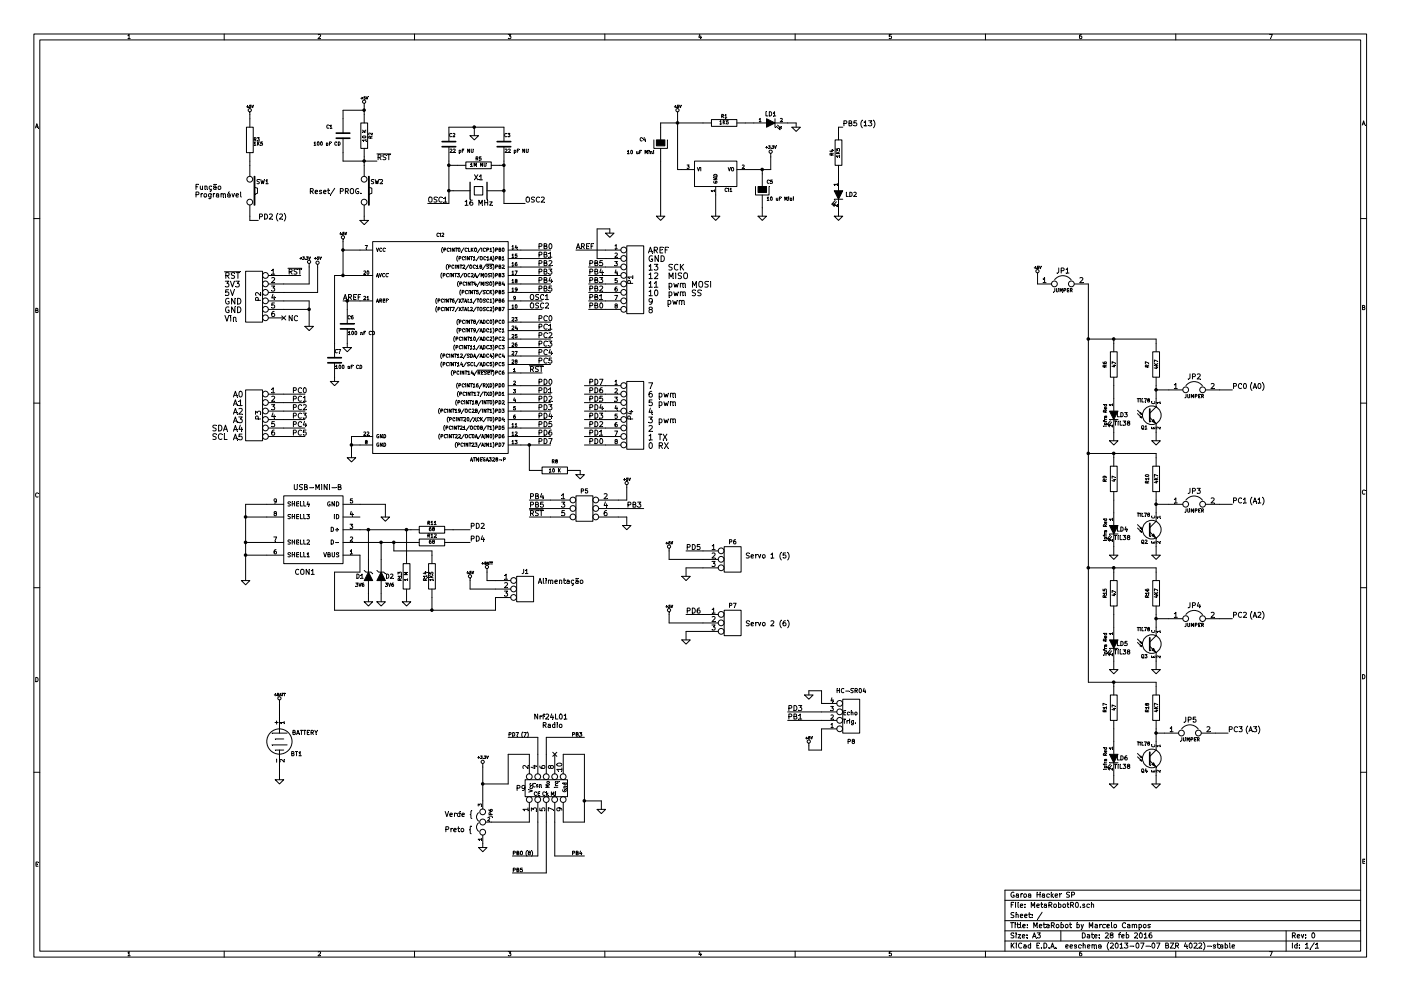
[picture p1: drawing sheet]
EESchema Schematic File Version 2
LIBS:Lib_MAC_Sch
LIBS:power
LIBS:device
LIBS:transistors
LIBS:conn
LIBS:linear
LIBS:regul
LIBS:74xx
LIBS:cmos4000
LIBS:adc-dac
LIBS:memory
LIBS:xilinx
LIBS:special
LIBS:microcontrollers
LIBS:dsp
LIBS:microchip
LIBS:analog_switches
LIBS:motorola
LIBS:texas
LIBS:intel
LIBS:audio
LIBS:interface
LIBS:digital-audio
LIBS:philips
LIBS:display
LIBS:cypress
LIBS:siliconi
LIBS:opto
LIBS:atmel
LIBS:contrib
LIBS:valves
LIBS:MetaRobotR0-cache
EELAYER 27 0
EELAYER END
$Descr A3 16535 11693
encoding utf-8
Sheet 1 1
Title "MetaRobot by Marcelo Campos"
Date "28 feb 2016"
Rev "0"
Comp "Garoa Hacker SP"
Comment1 ""
Comment2 ""
Comment3 ""
Comment4 ""
$EndDescr
$Comp
L ATMEGA328-P CI2
U 1 1
P 5150 4050
F 0 "CI2" H 5150 5300 40  0000 L BNN
F 1 "ATMEGA328-P" H 5550 2650 40  0000 L BNN
F 2 "DIL28" H 5150 4050 30  0001 C CIN
F 3 "" H 5150 4050 60  0000 C CNN
	1    5150 4050
	1    0    0    -1  
$EndComp
$Comp
L CONN_8 P4
U 1 1
P 7500 4900
F 0 "P4" V 7450 4900 60  0000 C CNN
F 1 "CONN_8" V 7550 4900 60  0001 C CNN
F 2 "" H 7500 4900 60  0000 C CNN
F 3 "" H 7500 4900 60  0000 C CNN
	1    7500 4900
	1    0    0    -1  
$EndComp
$Comp
L CONN_6 P3
U 1 1
P 3000 4900
F 0 "P3" V 2950 4900 60  0000 C CNN
F 1 "CONN_6" V 3050 4900 60  0001 C CNN
F 2 "" H 3000 4900 60  0000 C CNN
F 3 "" H 3000 4900 60  0000 C CNN
	1    3000 4900
	-1   0    0    -1  
$EndComp
$Comp
L CONN_3X2 P5
U 1 1
P 6900 6050
F 0 "P5" H 6900 6300 50  0000 C CNN
F 1 "CONN_3X2" V 6900 6100 40  0001 C CNN
F 2 "" H 6900 6050 60  0000 C CNN
F 3 "" H 6900 6050 60  0000 C CNN
	1    6900 6050
	1    0    0    -1  
$EndComp
$Comp
L CONN_6 P2
U 1 1
P 3000 3500
F 0 "P2" V 2950 3500 60  0000 C CNN
F 1 "CONN_6" V 3050 3500 60  0001 C CNN
F 2 "" H 3000 3500 60  0000 C CNN
F 3 "" H 3000 3500 60  0000 C CNN
	1    3000 3500
	-1   0    0    -1  
$EndComp
$Comp
L CRYSTAL X1
U 1 1
P 5650 2250
F 0 "X1" H 5650 2400 60  0000 C CNN
F 1 "16 MHz" H 5650 2100 60  0000 C CNN
F 2 "~" H 5650 2250 60  0000 C CNN
F 3 "~" H 5650 2250 60  0000 C CNN
	1    5650 2250
	1    0    0    -1  
$EndComp
$Comp
L C C2
U 1 1
P 5300 1700
F 0 "C2" H 5300 1800 40  0000 L CNN
F 1 "22 pF NU" H 5306 1615 40  0000 L CNN
F 2 "~" H 5338 1550 30  0000 C CNN
F 3 "~" H 5300 1700 60  0000 C CNN
	1    5300 1700
	1    0    0    -1  
$EndComp
$Comp
L C C3
U 1 1
P 5950 1700
F 0 "C3" H 5950 1800 40  0000 L CNN
F 1 "22 pF NU" H 5956 1615 40  0000 L CNN
F 2 "~" H 5988 1550 30  0000 C CNN
F 3 "~" H 5950 1700 60  0000 C CNN
	1    5950 1700
	1    0    0    -1  
$EndComp
$Comp
L R R5
U 1 1
P 5650 1950
F 0 "R5" V 5730 1950 40  0000 C CNN
F 1 "1M NU" V 5657 1951 40  0000 C CNN
F 2 "~" V 5580 1950 30  0000 C CNN
F 3 "~" H 5650 1950 30  0000 C CNN
	1    5650 1950
	0    -1   -1   0   
$EndComp
$Comp
L R R2
U 1 1
P 4300 1600
F 0 "R2" V 4380 1600 40  0000 C CNN
F 1 "10 K" V 4307 1601 40  0000 C CNN
F 2 "~" V 4230 1600 30  0000 C CNN
F 3 "~" H 4300 1600 30  0000 C CNN
	1    4300 1600
	1    0    0    -1  
$EndComp
$Comp
L SW_PUSH SW2
U 1 1
P 4300 2250
F 0 "SW2" V 4200 2400 50  0000 C CNN
F 1 "SW Mini 180o" H 4300 2170 50  0001 C CNN
F 2 "~" H 4300 2250 60  0000 C CNN
F 3 "~" H 4300 2250 60  0000 C CNN
	1    4300 2250
	0    1    1    0   
$EndComp
$Comp
L +5V #PWR01
U 1 1
P 4300 1250
F 0 "#PWR01" H 4300 1340 20  0001 C CNN
F 1 "+5V" H 4300 1340 30  0000 C CNN
F 2 "" H 4300 1250 60  0000 C CNN
F 3 "" H 4300 1250 60  0000 C CNN
	1    4300 1250
	1    0    0    -1  
$EndComp
$Comp
L GND #PWR02
U 1 1
P 4300 2600
F 0 "#PWR02" H 4300 2600 30  0001 C CNN
F 1 "GND" H 4300 2530 30  0001 C CNN
F 2 "" H 4300 2600 60  0000 C CNN
F 3 "" H 4300 2600 60  0000 C CNN
	1    4300 2600
	1    0    0    -1  
$EndComp
Text Label 4450 1900 0    60   ~ 0
~RST
$Comp
L GND #PWR03
U 1 1
P 5600 1600
F 0 "#PWR03" H 5600 1600 30  0001 C CNN
F 1 "GND" H 5600 1530 30  0001 C CNN
F 2 "" H 5600 1600 60  0000 C CNN
F 3 "" H 5600 1600 60  0000 C CNN
	1    5600 1600
	1    0    0    -1  
$EndComp
Text Label 5050 2400 0    60   ~ 0
OSC1
Text Label 6200 2400 0    60   ~ 0
OSC2
$Comp
L GND #PWR04
U 1 1
P 4150 5400
F 0 "#PWR04" H 4150 5400 30  0001 C CNN
F 1 "GND" H 4150 5330 30  0001 C CNN
F 2 "" H 4150 5400 60  0000 C CNN
F 3 "" H 4150 5400 60  0000 C CNN
	1    4150 5400
	1    0    0    -1  
$EndComp
$Comp
L +5V #PWR05
U 1 1
P 4050 2850
F 0 "#PWR05" H 4050 2940 20  0001 C CNN
F 1 "+5V" H 4050 2940 30  0000 C CNN
F 2 "" H 4050 2850 60  0000 C CNN
F 3 "" H 4050 2850 60  0000 C CNN
	1    4050 2850
	1    0    0    -1  
$EndComp
Text Label 4050 3550 0    60   ~ 0
AREF
$Comp
L C C6
U 1 1
P 4100 3850
F 0 "C6" H 4100 3950 40  0000 L CNN
F 1 "100 nF CD" H 4106 3765 40  0000 L CNN
F 2 "~" H 4138 3700 30  0000 C CNN
F 3 "~" H 4100 3850 60  0000 C CNN
	1    4100 3850
	1    0    0    -1  
$EndComp
$Comp
L GND #PWR06
U 1 1
P 4100 4100
F 0 "#PWR06" H 4100 4100 30  0001 C CNN
F 1 "GND" H 4100 4030 30  0001 C CNN
F 2 "" H 4100 4100 60  0000 C CNN
F 3 "" H 4100 4100 60  0000 C CNN
	1    4100 4100
	1    0    0    -1  
$EndComp
Text Label 6250 4400 0    60   ~ 0
~RST
Text Label 6250 3650 0    60   ~ 0
OSC2
Text Label 6250 3550 0    60   ~ 0
OSC1
$Comp
L CONN_8 P1
U 1 1
P 7500 3300
F 0 "P1" V 7450 3300 60  0000 C CNN
F 1 "CONN_8" V 7550 3300 60  0001 C CNN
F 2 "" H 7500 3300 60  0000 C CNN
F 3 "" H 7500 3300 60  0000 C CNN
	1    7500 3300
	1    0    0    -1  
$EndComp
$Comp
L GND #PWR07
U 1 1
P 7200 2750
F 0 "#PWR07" H 7200 2750 30  0001 C CNN
F 1 "GND" H 7200 2680 30  0001 C CNN
F 2 "" H 7200 2750 60  0000 C CNN
F 3 "" H 7200 2750 60  0000 C CNN
	1    7200 2750
	1    0    0    -1  
$EndComp
Text Label 6800 2950 0    60   ~ 0
AREF
$Comp
L +5V #PWR08
U 1 1
P 7400 5750
F 0 "#PWR08" H 7400 5840 20  0001 C CNN
F 1 "+5V" H 7400 5840 30  0000 C CNN
F 2 "" H 7400 5750 60  0000 C CNN
F 3 "" H 7400 5750 60  0000 C CNN
	1    7400 5750
	1    0    0    -1  
$EndComp
$Comp
L GND #PWR09
U 1 1
P 7400 6200
F 0 "#PWR09" H 7400 6200 30  0001 C CNN
F 1 "GND" H 7400 6130 30  0001 C CNN
F 2 "" H 7400 6200 60  0000 C CNN
F 3 "" H 7400 6200 60  0000 C CNN
	1    7400 6200
	1    0    0    -1  
$EndComp
Text Label 6350 4550 0    60   ~ 0
PD0
Text Label 6350 4650 0    60   ~ 0
PD1
Text Label 6350 4750 0    60   ~ 0
PD2
Text Label 6350 4850 0    60   ~ 0
PD3
Text Label 6350 4950 0    60   ~ 0
PD4
Text Label 6350 5050 0    60   ~ 0
PD5
Text Label 6350 5150 0    60   ~ 0
PD6
Text Label 6350 5250 0    60   ~ 0
PD7
Text Label 6350 2950 0    60   ~ 0
PB0
Text Label 6350 3050 0    60   ~ 0
PB1
Text Label 6350 3150 0    60   ~ 0
PB2
Text Label 6350 3250 0    60   ~ 0
PB3
Text Label 6350 3350 0    60   ~ 0
PB4
Text Label 6350 3450 0    60   ~ 0
PB5
Text Label 6350 3800 0    60   ~ 0
PC0
Text Label 6350 3900 0    60   ~ 0
PC1
Text Label 6350 4000 0    60   ~ 0
PC2
Text Label 6350 4100 0    60   ~ 0
PC3
Text Label 6350 4200 0    60   ~ 0
PC4
Text Label 6350 4300 0    60   ~ 0
PC5
Text Label 6250 5900 0    60   ~ 0
PB4
Text Label 6250 6000 0    60   ~ 0
PB5
Text Label 6250 6100 0    60   ~ 0
~RST
Text Label 7400 6000 0    60   ~ 0
PB3
Text Label 6950 4550 0    60   ~ 0
PD7
Text Label 6950 4650 0    60   ~ 0
PD6
Text Label 6950 4750 0    60   ~ 0
PD5
Text Label 6950 4850 0    60   ~ 0
PD4
Text Label 6950 4950 0    60   ~ 0
PD3
Text Label 6950 5050 0    60   ~ 0
PD2
Text Label 6950 5150 0    60   ~ 0
PD1
Text Label 6950 5250 0    60   ~ 0
PD0
Text Label 6950 3650 0    60   ~ 0
PB0
Text Label 6950 3550 0    60   ~ 0
PB1
Text Label 6950 3450 0    60   ~ 0
PB2
Text Label 6950 3350 0    60   ~ 0
PB3
Text Label 6950 3250 0    60   ~ 0
PB4
Text Label 6950 3150 0    60   ~ 0
PB5
Text Label 3450 4650 0    60   ~ 0
PC0
Text Label 3450 4750 0    60   ~ 0
PC1
Text Label 3450 4850 0    60   ~ 0
PC2
Text Label 3450 4950 0    60   ~ 0
PC3
Text Label 3450 5050 0    60   ~ 0
PC4
Text Label 3450 5150 0    60   ~ 0
PC5
Text Label 3400 3250 0    60   ~ 0
~RST
$Comp
L +3.3V #PWR010
U 1 1
P 3650 3150
F 0 "#PWR010" H 3650 3110 30  0001 C CNN
F 1 "+3.3V" H 3600 3250 30  0000 C CNN
F 2 "" H 3650 3150 60  0000 C CNN
F 3 "" H 3650 3150 60  0000 C CNN
	1    3650 3150
	1    0    0    -1  
$EndComp
$Comp
L +5V #PWR011
U 1 1
P 3750 3150
F 0 "#PWR011" H 3750 3240 20  0001 C CNN
F 1 "+5V" H 3750 3250 30  0000 C CNN
F 2 "" H 3750 3150 60  0000 C CNN
F 3 "" H 3750 3150 60  0000 C CNN
	1    3750 3150
	1    0    0    -1  
$EndComp
$Comp
L GND #PWR012
U 1 1
P 3650 3850
F 0 "#PWR012" H 3650 3850 30  0001 C CNN
F 1 "GND" H 3650 3780 30  0001 C CNN
F 2 "" H 3650 3850 60  0000 C CNN
F 3 "" H 3650 3850 60  0000 C CNN
	1    3650 3850
	1    0    0    -1  
$EndComp
$Comp
L NCP1117ST33T3G CI1
U 1 1
P 8450 2050
F 0 "CI1" H 8600 1854 40  0000 C CNN
F 1 "NCP1117 3V3 NU" H 8450 2250 40  0001 C CNN
F 2 "~" H 8450 2050 60  0000 C CNN
F 3 "~" H 8450 2050 60  0000 C CNN
	1    8450 2050
	1    0    0    -1  
$EndComp
$Comp
L CAPAPOL C4
U 1 1
P 7800 1700
F 0 "C4" H 7550 1750 40  0000 L CNN
F 1 "10 uF Mini" H 7400 1600 40  0000 L CNN
F 2 "~" H 7900 1550 30  0000 C CNN
F 3 "~" H 7800 1700 300 0000 C CNN
	1    7800 1700
	1    0    0    -1  
$EndComp
$Comp
L CAPAPOL C5
U 1 1
P 9000 2250
F 0 "C5" H 9050 2350 40  0000 L CNN
F 1 "10 uF Mini" H 9050 2150 40  0000 L CNN
F 2 "~" H 9100 2100 30  0000 C CNN
F 3 "~" H 9000 2250 300 0000 C CNN
	1    9000 2250
	1    0    0    -1  
$EndComp
$Comp
L +5V #PWR013
U 1 1
P 8000 1350
F 0 "#PWR013" H 8000 1440 20  0001 C CNN
F 1 "+5V" H 8000 1440 30  0000 C CNN
F 2 "" H 8000 1350 60  0000 C CNN
F 3 "" H 8000 1350 60  0000 C CNN
	1    8000 1350
	1    0    0    -1  
$EndComp
$Comp
L +3.3V #PWR014
U 1 1
P 9100 1850
F 0 "#PWR014" H 9100 1810 30  0001 C CNN
F 1 "+3.3V" H 9100 1960 30  0000 C CNN
F 2 "" H 9100 1850 60  0000 C CNN
F 3 "" H 9100 1850 60  0000 C CNN
	1    9100 1850
	1    0    0    -1  
$EndComp
$Comp
L GND #PWR015
U 1 1
P 7800 2550
F 0 "#PWR015" H 7800 2550 30  0001 C CNN
F 1 "GND" H 7800 2480 30  0001 C CNN
F 2 "" H 7800 2550 60  0000 C CNN
F 3 "" H 7800 2550 60  0000 C CNN
	1    7800 2550
	1    0    0    -1  
$EndComp
$Comp
L GND #PWR016
U 1 1
P 8450 2550
F 0 "#PWR016" H 8450 2550 30  0001 C CNN
F 1 "GND" H 8450 2480 30  0001 C CNN
F 2 "" H 8450 2550 60  0000 C CNN
F 3 "" H 8450 2550 60  0000 C CNN
	1    8450 2550
	1    0    0    -1  
$EndComp
$Comp
L GND #PWR017
U 1 1
P 9000 2550
F 0 "#PWR017" H 9000 2550 30  0001 C CNN
F 1 "GND" H 9000 2480 30  0001 C CNN
F 2 "" H 9000 2550 60  0000 C CNN
F 3 "" H 9000 2550 60  0000 C CNN
	1    9000 2550
	1    0    0    -1  
$EndComp
$Comp
L R R1
U 1 1
P 8550 1450
F 0 "R1" V 8630 1450 40  0000 C CNN
F 1 "1K5" V 8557 1451 40  0000 C CNN
F 2 "~" V 8480 1450 30  0000 C CNN
F 3 "~" H 8550 1450 30  0000 C CNN
	1    8550 1450
	0    -1   -1   0   
$EndComp
$Comp
L LED LD1
U 1 1
P 9100 1450
F 0 "LD1" H 9100 1550 50  0000 C CNN
F 1 "Vd 3mm" H 9100 1350 50  0001 C CNN
F 2 "~" H 9100 1450 60  0000 C CNN
F 3 "~" H 9100 1450 60  0000 C CNN
	1    9100 1450
	1    0    0    -1  
$EndComp
$Comp
L GND #PWR018
U 1 1
P 9400 1500
F 0 "#PWR018" H 9400 1500 30  0001 C CNN
F 1 "GND" H 9400 1430 30  0001 C CNN
F 2 "" H 9400 1500 60  0000 C CNN
F 3 "" H 9400 1500 60  0000 C CNN
	1    9400 1500
	1    0    0    -1  
$EndComp
$Comp
L C C7
U 1 1
P 3950 4250
F 0 "C7" H 3950 4350 40  0000 L CNN
F 1 "100 nF CD" H 3956 4165 40  0000 L CNN
F 2 "~" H 3988 4100 30  0000 C CNN
F 3 "~" H 3950 4250 60  0000 C CNN
	1    3950 4250
	1    0    0    -1  
$EndComp
$Comp
L GND #PWR019
U 1 1
P 3950 4500
F 0 "#PWR019" H 3950 4500 30  0001 C CNN
F 1 "GND" H 3950 4430 30  0001 C CNN
F 2 "" H 3950 4500 60  0000 C CNN
F 3 "" H 3950 4500 60  0000 C CNN
	1    3950 4500
	1    0    0    -1  
$EndComp
$Comp
L USB-MINI-B CON1
U 1 1
P 3700 6250
F 0 "CON1" H 3800 6750 60  0000 C CNN
F 1 "USB-MINI-B" H 3650 5750 60  0000 C CNN
F 2 "" H 3700 6250 60  0000 C CNN
F 3 "" H 3700 6250 60  0000 C CNN
	1    3700 6250
	-1   0    0    1   
$EndComp
$Comp
L GND #PWR020
U 1 1
P 4550 6100
F 0 "#PWR020" H 4550 6100 30  0001 C CNN
F 1 "GND" H 4550 6030 30  0001 C CNN
F 2 "" H 4550 6100 60  0000 C CNN
F 3 "" H 4550 6100 60  0000 C CNN
	1    4550 6100
	1    0    0    -1  
$EndComp
$Comp
L GND #PWR021
U 1 1
P 2900 6850
F 0 "#PWR021" H 2900 6850 30  0001 C CNN
F 1 "GND" H 2900 6780 30  0001 C CNN
F 2 "" H 2900 6850 60  0000 C CNN
F 3 "" H 2900 6850 60  0000 C CNN
	1    2900 6850
	1    0    0    -1  
$EndComp
$Comp
L R R11
U 1 1
P 5100 6250
F 0 "R11" V 5180 6250 40  0000 C CNN
F 1 "68" V 5107 6251 40  0000 C CNN
F 2 "~" V 5030 6250 30  0000 C CNN
F 3 "~" H 5100 6250 30  0000 C CNN
	1    5100 6250
	0    -1   -1   0   
$EndComp
$Comp
L R R12
U 1 1
P 5100 6400
F 0 "R12" V 5180 6400 40  0000 C CNN
F 1 "68" V 5107 6401 40  0000 C CNN
F 2 "~" V 5030 6400 30  0000 C CNN
F 3 "~" H 5100 6400 30  0000 C CNN
	1    5100 6400
	0    -1   -1   0   
$EndComp
$Comp
L ZENER D1
U 1 1
P 4350 6800
F 0 "D1" V 4350 6900 50  0000 C CNN
F 1 "3V6" V 4250 6900 40  0000 C CNN
F 2 "~" H 4350 6800 60  0000 C CNN
F 3 "~" H 4350 6800 60  0000 C CNN
	1    4350 6800
	0    -1   -1   0   
$EndComp
$Comp
L ZENER D2
U 1 1
P 4500 6800
F 0 "D2" V 4500 6700 50  0000 C CNN
F 1 "3V6" V 4400 6700 40  0000 C CNN
F 2 "~" H 4500 6800 60  0000 C CNN
F 3 "~" H 4500 6800 60  0000 C CNN
	1    4500 6800
	0    -1   -1   0   
$EndComp
$Comp
L GND #PWR022
U 1 1
P 4350 7100
F 0 "#PWR022" H 4350 7100 30  0001 C CNN
F 1 "GND" H 4350 7030 30  0001 C CNN
F 2 "" H 4350 7100 60  0000 C CNN
F 3 "" H 4350 7100 60  0000 C CNN
	1    4350 7100
	1    0    0    -1  
$EndComp
$Comp
L GND #PWR023
U 1 1
P 4500 7100
F 0 "#PWR023" H 4500 7100 30  0001 C CNN
F 1 "GND" H 4500 7030 30  0001 C CNN
F 2 "" H 4500 7100 60  0000 C CNN
F 3 "" H 4500 7100 60  0000 C CNN
	1    4500 7100
	1    0    0    -1  
$EndComp
$Comp
L GND #PWR024
U 1 1
P 4800 7100
F 0 "#PWR024" H 4800 7100 30  0001 C CNN
F 1 "GND" H 4800 7030 30  0001 C CNN
F 2 "" H 4800 7100 60  0000 C CNN
F 3 "" H 4800 7100 60  0000 C CNN
	1    4800 7100
	1    0    0    -1  
$EndComp
$Comp
L R R13
U 1 1
P 4800 6800
F 0 "R13" V 4880 6800 40  0000 C CNN
F 1 "1 M" V 4807 6801 40  0000 C CNN
F 2 "~" V 4730 6800 30  0000 C CNN
F 3 "~" H 4800 6800 30  0000 C CNN
	1    4800 6800
	-1   0    0    1   
$EndComp
$Comp
L R R14
U 1 1
P 5100 6800
F 0 "R14" V 5180 6800 40  0000 C CNN
F 1 "1K5" V 5107 6801 40  0000 C CNN
F 2 "~" V 5030 6800 30  0000 C CNN
F 3 "~" H 5100 6800 30  0000 C CNN
	1    5100 6800
	-1   0    0    1   
$EndComp
$Comp
L +5V #PWR025
U 1 1
P 5550 6850
F 0 "#PWR025" H 5550 6940 20  0001 C CNN
F 1 "+5V" H 5550 6940 30  0000 C CNN
F 2 "" H 5550 6850 60  0000 C CNN
F 3 "" H 5550 6850 60  0000 C CNN
	1    5550 6850
	1    0    0    -1  
$EndComp
Text Label 5550 6400 0    60   ~ 0
PD4
Text Label 5550 6250 0    60   ~ 0
PD2
$Comp
L R R8
U 1 1
P 6550 5550
F 0 "R8" V 6450 5550 40  0000 C CNN
F 1 "10 K" V 6557 5551 40  0000 C CNN
F 2 "~" V 6480 5550 30  0000 C CNN
F 3 "~" H 6550 5550 30  0000 C CNN
	1    6550 5550
	0    1    1    0   
$EndComp
$Comp
L GND #PWR026
U 1 1
P 6850 5600
F 0 "#PWR026" H 6850 5600 30  0001 C CNN
F 1 "GND" H 6850 5530 30  0001 C CNN
F 2 "" H 6850 5600 60  0000 C CNN
F 3 "" H 6850 5600 60  0000 C CNN
	1    6850 5600
	1    0    0    -1  
$EndComp
$Comp
L CONN_3 J1
U 1 1
P 6200 6950
F 0 "J1" H 6200 7150 50  0000 C CNN
F 1 "CONN_3" V 6250 6950 40  0001 C CNN
F 2 "" H 6200 6950 60  0000 C CNN
F 3 "" H 6200 6950 60  0000 C CNN
	1    6200 6950
	1    0    0    -1  
$EndComp
$Comp
L BATTERY BT1
U 1 1
P 3300 8750
F 0 "BT1" V 3450 8950 50  0000 C CNN
F 1 "BATTERY" V 3200 9050 50  0000 C CNN
F 2 "~" H 3300 8750 60  0000 C CNN
F 3 "~" H 3300 8750 60  0000 C CNN
	1    3300 8750
	0    1    1    0   
$EndComp
$Comp
L +BATT #PWR027
U 1 1
P 3300 8300
F 0 "#PWR027" H 3300 8250 20  0001 C CNN
F 1 "+BATT" H 3300 8400 30  0000 C CNN
F 2 "" H 3300 8300 60  0000 C CNN
F 3 "" H 3300 8300 60  0000 C CNN
	1    3300 8300
	1    0    0    -1  
$EndComp
$Comp
L GND #PWR028
U 1 1
P 3300 9200
F 0 "#PWR028" H 3300 9200 30  0001 C CNN
F 1 "GND" H 3300 9130 30  0001 C CNN
F 2 "" H 3300 9200 60  0000 C CNN
F 3 "" H 3300 9200 60  0000 C CNN
	1    3300 9200
	1    0    0    -1  
$EndComp
$Comp
L +BATT #PWR029
U 1 1
P 5750 6750
F 0 "#PWR029" H 5750 6700 20  0001 C CNN
F 1 "+BATT" H 5750 6850 30  0000 C CNN
F 2 "" H 5750 6750 60  0000 C CNN
F 3 "" H 5750 6750 60  0000 C CNN
	1    5750 6750
	1    0    0    -1  
$EndComp
Text Notes 6350 6900 0    60   ~ 0
Alimentação
Text Notes 3650 2300 0    60   ~ 0
Reset/ PROG.
$Comp
L LED LD2
U 1 1
P 9900 2300
F 0 "LD2" V 9900 2450 50  0000 C CNN
F 1 "Vm 3mm" H 9900 2200 50  0001 C CNN
F 2 "~" H 9900 2300 60  0000 C CNN
F 3 "~" H 9900 2300 60  0000 C CNN
	1    9900 2300
	0    1    1    0   
$EndComp
$Comp
L R R4
U 1 1
P 9900 1800
F 0 "R4" V 9980 1800 40  0000 C CNN
F 1 "1K5" V 9907 1801 40  0000 C CNN
F 2 "~" V 9830 1800 30  0000 C CNN
F 3 "~" H 9900 1800 30  0000 C CNN
	1    9900 1800
	-1   0    0    1   
$EndComp
$Comp
L GND #PWR030
U 1 1
P 9900 2550
F 0 "#PWR030" H 9900 2550 30  0001 C CNN
F 1 "GND" H 9900 2480 30  0001 C CNN
F 2 "" H 9900 2550 60  0000 C CNN
F 3 "" H 9900 2550 60  0000 C CNN
	1    9900 2550
	1    0    0    -1  
$EndComp
$Comp
L C C1
U 1 1
P 4050 1600
F 0 "C1" H 3850 1700 40  0000 L CNN
F 1 "100 nF CD" H 3700 1500 40  0000 L CNN
F 2 "~" H 4088 1450 30  0000 C CNN
F 3 "~" H 4050 1600 60  0000 C CNN
	1    4050 1600
	1    0    0    -1  
$EndComp
Text Label 9950 1500 0    60   ~ 0
PB5
$Comp
L +5V #PWR031
U 1 1
P 7900 6500
F 0 "#PWR031" H 7900 6590 20  0001 C CNN
F 1 "+5V" H 7900 6590 30  0000 C CNN
F 2 "" H 7900 6500 60  0000 C CNN
F 3 "" H 7900 6500 60  0000 C CNN
	1    7900 6500
	1    0    0    -1  
$EndComp
$Comp
L GND #PWR032
U 1 1
P 8100 6800
F 0 "#PWR032" H 8100 6800 30  0001 C CNN
F 1 "GND" H 8100 6730 30  0001 C CNN
F 2 "" H 8100 6800 60  0000 C CNN
F 3 "" H 8100 6800 60  0000 C CNN
	1    8100 6800
	1    0    0    -1  
$EndComp
Text Label 8100 6500 0    60   ~ 0
PD5
$Comp
L CONN_3 P7
U 1 1
P 8650 7350
F 0 "P7" H 8650 7550 50  0000 C CNN
F 1 "CONN_3" V 8700 7350 40  0001 C CNN
F 2 "" H 8650 7350 60  0000 C CNN
F 3 "" H 8650 7350 60  0000 C CNN
	1    8650 7350
	1    0    0    -1  
$EndComp
$Comp
L +5V #PWR033
U 1 1
P 7900 7250
F 0 "#PWR033" H 7900 7340 20  0001 C CNN
F 1 "+5V" H 7900 7340 30  0000 C CNN
F 2 "" H 7900 7250 60  0000 C CNN
F 3 "" H 7900 7250 60  0000 C CNN
	1    7900 7250
	1    0    0    -1  
$EndComp
$Comp
L GND #PWR034
U 1 1
P 8100 7550
F 0 "#PWR034" H 8100 7550 30  0001 C CNN
F 1 "GND" H 8100 7480 30  0001 C CNN
F 2 "" H 8100 7550 60  0000 C CNN
F 3 "" H 8100 7550 60  0000 C CNN
	1    8100 7550
	1    0    0    -1  
$EndComp
Text Label 8100 7250 0    60   ~ 0
PD6
Text Notes 8800 6600 0    60   ~ 0
Servo 1 (5)
Text Notes 8800 7400 0    60   ~ 0
Servo 2 (6)
Text Notes 2750 4700 0    68   ~ 0
A0\nA1\nA2\nA3\nA4\nA5
Text Notes 2650 3300 0    68   ~ 0
~RST\n3V3\n5V\nGND\nGND\nVin
Text Notes 3400 3800 0    60   ~ 0
NC
NoConn ~ 3350 3750
Text Notes 7650 4600 0    68   ~ 0
7\n6 pwm\n5 pwm\n4\n3 pwm\n2\n1 TX\n0 RX
Text Notes 7650 3000 0    68   ~ 0
AREF\nGND\n13  SCK\n12  MISO\n11  pwm MOSI\n10  pwm SS\n9   pwm\n8
Text Notes 2500 5100 0    68   ~ 0
SDA\nSCL
$Comp
L TIL78 Q1
U 1 1
P 13550 4900
F 0 "Q1" H 13550 4751 40  0000 R CNN
F 1 "TIL78" H 13580 5070 40  0000 R CNN
F 2 "" H 13470 4962 29  0000 C CNN
F 3 "~" H 13550 4900 60  0000 C CNN
	1    13550 4900
	1    0    0    -1  
$EndComp
$Comp
L TIL38 LD3
U 1 1
P 13150 4900
F 0 "LD3" H 13250 4900 50  0000 C CNN
F 1 "TIL38" H 13250 4800 50  0000 C CNN
F 2 "~" V 13150 4900 60  0000 C CNN
F 3 "~" V 13150 4900 60  0000 C CNN
	1    13150 4900
	1    0    0    -1  
$EndComp
$Comp
L R R6
U 1 1
P 13150 4300
F 0 "R6" V 13050 4300 40  0000 C CNN
F 1 "47" V 13157 4301 40  0000 C CNN
F 2 "~" V 13080 4300 30  0000 C CNN
F 3 "~" H 13150 4300 30  0000 C CNN
	1    13150 4300
	1    0    0    -1  
$EndComp
$Comp
L R R7
U 1 1
P 13650 4300
F 0 "R7" V 13550 4300 40  0000 C CNN
F 1 "4K7" V 13657 4301 40  0000 C CNN
F 2 "~" V 13580 4300 30  0000 C CNN
F 3 "~" H 13650 4300 30  0000 C CNN
	1    13650 4300
	1    0    0    -1  
$EndComp
$Comp
L GND #PWR035
U 1 1
P 13150 5200
F 0 "#PWR035" H 13150 5200 30  0001 C CNN
F 1 "GND" H 13150 5130 30  0001 C CNN
F 2 "" H 13150 5200 60  0000 C CNN
F 3 "" H 13150 5200 60  0000 C CNN
	1    13150 5200
	1    0    0    -1  
$EndComp
$Comp
L GND #PWR036
U 1 1
P 13650 5200
F 0 "#PWR036" H 13650 5200 30  0001 C CNN
F 1 "GND" H 13650 5130 30  0001 C CNN
F 2 "" H 13650 5200 60  0000 C CNN
F 3 "" H 13650 5200 60  0000 C CNN
	1    13650 5200
	1    0    0    -1  
$EndComp
$Comp
L +5V #PWR037
U 1 1
P 12250 3250
F 0 "#PWR037" H 12250 3340 20  0001 C CNN
F 1 "+5V" H 12250 3340 30  0000 C CNN
F 2 "" H 12250 3250 60  0000 C CNN
F 3 "" H 12250 3250 60  0000 C CNN
	1    12250 3250
	1    0    0    -1  
$EndComp
$Comp
L JUMPER JP1
U 1 1
P 12550 3350
F 0 "JP1" H 12550 3500 60  0000 C CNN
F 1 "JUMPER" H 12550 3270 40  0000 C CNN
F 2 "~" H 12550 3350 60  0000 C CNN
F 3 "~" H 12550 3350 60  0000 C CNN
	1    12550 3350
	1    0    0    -1  
$EndComp
Text Label 14550 4600 0    60   ~ 0
PC0
Text Notes 14750 4600 0    60   ~ 0
(A0)
$Comp
L TIL78 Q2
U 1 1
P 13550 6250
F 0 "Q2" H 13550 6101 40  0000 R CNN
F 1 "TIL78" H 13580 6420 40  0000 R CNN
F 2 "" H 13470 6312 29  0000 C CNN
F 3 "~" H 13550 6250 60  0000 C CNN
	1    13550 6250
	1    0    0    -1  
$EndComp
$Comp
L TIL38 LD4
U 1 1
P 13150 6250
F 0 "LD4" H 13250 6250 50  0000 C CNN
F 1 "TIL38" H 13250 6150 50  0000 C CNN
F 2 "~" V 13150 6250 60  0000 C CNN
F 3 "~" V 13150 6250 60  0000 C CNN
	1    13150 6250
	1    0    0    -1  
$EndComp
$Comp
L R R9
U 1 1
P 13150 5650
F 0 "R9" V 13050 5650 40  0000 C CNN
F 1 "47" V 13157 5651 40  0000 C CNN
F 2 "~" V 13080 5650 30  0000 C CNN
F 3 "~" H 13150 5650 30  0000 C CNN
	1    13150 5650
	1    0    0    -1  
$EndComp
$Comp
L R R10
U 1 1
P 13650 5650
F 0 "R10" V 13550 5650 40  0000 C CNN
F 1 "4K7" V 13657 5651 40  0000 C CNN
F 2 "~" V 13580 5650 30  0000 C CNN
F 3 "~" H 13650 5650 30  0000 C CNN
	1    13650 5650
	1    0    0    -1  
$EndComp
$Comp
L GND #PWR038
U 1 1
P 13150 6550
F 0 "#PWR038" H 13150 6550 30  0001 C CNN
F 1 "GND" H 13150 6480 30  0001 C CNN
F 2 "" H 13150 6550 60  0000 C CNN
F 3 "" H 13150 6550 60  0000 C CNN
	1    13150 6550
	1    0    0    -1  
$EndComp
$Comp
L GND #PWR039
U 1 1
P 13650 6550
F 0 "#PWR039" H 13650 6550 30  0001 C CNN
F 1 "GND" H 13650 6480 30  0001 C CNN
F 2 "" H 13650 6550 60  0000 C CNN
F 3 "" H 13650 6550 60  0000 C CNN
	1    13650 6550
	1    0    0    -1  
$EndComp
Text Label 14550 5950 0    60   ~ 0
PC1
Text Notes 14750 5950 0    60   ~ 0
(A1)
$Comp
L TIL78 Q3
U 1 1
P 13550 7600
F 0 "Q3" H 13550 7451 40  0000 R CNN
F 1 "TIL78" H 13580 7770 40  0000 R CNN
F 2 "" H 13470 7662 29  0000 C CNN
F 3 "~" H 13550 7600 60  0000 C CNN
	1    13550 7600
	1    0    0    -1  
$EndComp
$Comp
L TIL38 LD5
U 1 1
P 13150 7600
F 0 "LD5" H 13250 7600 50  0000 C CNN
F 1 "TIL38" H 13250 7500 50  0000 C CNN
F 2 "~" V 13150 7600 60  0000 C CNN
F 3 "~" V 13150 7600 60  0000 C CNN
	1    13150 7600
	1    0    0    -1  
$EndComp
$Comp
L R R15
U 1 1
P 13150 7000
F 0 "R15" V 13050 7000 40  0000 C CNN
F 1 "47" V 13157 7001 40  0000 C CNN
F 2 "~" V 13080 7000 30  0000 C CNN
F 3 "~" H 13150 7000 30  0000 C CNN
	1    13150 7000
	1    0    0    -1  
$EndComp
$Comp
L R R16
U 1 1
P 13650 7000
F 0 "R16" V 13550 7000 40  0000 C CNN
F 1 "4K7" V 13657 7001 40  0000 C CNN
F 2 "~" V 13580 7000 30  0000 C CNN
F 3 "~" H 13650 7000 30  0000 C CNN
	1    13650 7000
	1    0    0    -1  
$EndComp
$Comp
L GND #PWR040
U 1 1
P 13150 7900
F 0 "#PWR040" H 13150 7900 30  0001 C CNN
F 1 "GND" H 13150 7830 30  0001 C CNN
F 2 "" H 13150 7900 60  0000 C CNN
F 3 "" H 13150 7900 60  0000 C CNN
	1    13150 7900
	1    0    0    -1  
$EndComp
$Comp
L GND #PWR041
U 1 1
P 13650 7900
F 0 "#PWR041" H 13650 7900 30  0001 C CNN
F 1 "GND" H 13650 7830 30  0001 C CNN
F 2 "" H 13650 7900 60  0000 C CNN
F 3 "" H 13650 7900 60  0000 C CNN
	1    13650 7900
	1    0    0    -1  
$EndComp
Text Label 14550 7300 0    60   ~ 0
PC2
Text Notes 14750 7300 0    60   ~ 0
(A2)
$Comp
L TIL78 Q4
U 1 1
P 13550 8950
F 0 "Q4" H 13550 8801 40  0000 R CNN
F 1 "TIL78" H 13580 9120 40  0000 R CNN
F 2 "" H 13470 9012 29  0000 C CNN
F 3 "~" H 13550 8950 60  0000 C CNN
	1    13550 8950
	1    0    0    -1  
$EndComp
$Comp
L TIL38 LD6
U 1 1
P 13150 8950
F 0 "LD6" H 13250 8950 50  0000 C CNN
F 1 "TIL38" H 13250 8850 50  0000 C CNN
F 2 "~" V 13150 8950 60  0000 C CNN
F 3 "~" V 13150 8950 60  0000 C CNN
	1    13150 8950
	1    0    0    -1  
$EndComp
$Comp
L R R17
U 1 1
P 13150 8350
F 0 "R17" V 13050 8350 40  0000 C CNN
F 1 "47" V 13157 8351 40  0000 C CNN
F 2 "~" V 13080 8350 30  0000 C CNN
F 3 "~" H 13150 8350 30  0000 C CNN
	1    13150 8350
	1    0    0    -1  
$EndComp
$Comp
L R R18
U 1 1
P 13650 8350
F 0 "R18" V 13550 8350 40  0000 C CNN
F 1 "4K7" V 13657 8351 40  0000 C CNN
F 2 "~" V 13580 8350 30  0000 C CNN
F 3 "~" H 13650 8350 30  0000 C CNN
	1    13650 8350
	1    0    0    -1  
$EndComp
$Comp
L GND #PWR042
U 1 1
P 13150 9250
F 0 "#PWR042" H 13150 9250 30  0001 C CNN
F 1 "GND" H 13150 9180 30  0001 C CNN
F 2 "" H 13150 9250 60  0000 C CNN
F 3 "" H 13150 9250 60  0000 C CNN
	1    13150 9250
	1    0    0    -1  
$EndComp
$Comp
L GND #PWR043
U 1 1
P 13650 9250
F 0 "#PWR043" H 13650 9250 30  0001 C CNN
F 1 "GND" H 13650 9180 30  0001 C CNN
F 2 "" H 13650 9250 60  0000 C CNN
F 3 "" H 13650 9250 60  0000 C CNN
	1    13650 9250
	1    0    0    -1  
$EndComp
Text Label 14500 8650 0    60   ~ 0
PC3
Text Notes 14700 8650 0    60   ~ 0
(A3)
$Comp
L CONN_5X2 P9
U 1 1
P 6450 9300
F 0 "P9" V 6450 9600 60  0000 C CNN
F 1 "CONN_5X2 NU" V 6450 9300 50  0001 C CNN
F 2 "" H 6450 9300 60  0000 C CNN
F 3 "" H 6450 9300 60  0000 C CNN
	1    6450 9300
	0    -1   -1   0   
$EndComp
$Comp
L +3.3V #PWR044
U 1 1
P 5700 9050
F 0 "#PWR044" H 5700 9010 30  0001 C CNN
F 1 "+3.3V" H 5700 9160 30  0000 C CNN
F 2 "" H 5700 9050 60  0000 C CNN
F 3 "" H 5700 9050 60  0000 C CNN
	1    5700 9050
	1    0    0    -1  
$EndComp
$Comp
L GND #PWR045
U 1 1
P 7100 9550
F 0 "#PWR045" H 7100 9550 30  0001 C CNN
F 1 "GND" H 7100 9480 30  0001 C CNN
F 2 "" H 7100 9550 60  0000 C CNN
F 3 "" H 7100 9550 60  0000 C CNN
	1    7100 9550
	1    0    0    -1  
$EndComp
Text Notes 6300 9400 0    43   ~ 0
CE
Text Notes 6300 9350 1    43   ~ 9
Vcc
Text Notes 6700 9350 1    43   ~ 9
Gnd
Text Label 6050 10100 0    43   ~ 0
PB0
Text Notes 6200 10100 0    43   ~ 9
(8)
Text Label 6000 8700 0    43   ~ 0
PD7
Text Notes 6400 9300 2    43   ~ 0
Csn
Text Notes 6400 9400 0    43   ~ 0
Ck
Text Label 6050 10300 0    43   ~ 0
PB5
Text Label 6750 10100 0    43   ~ 0
PB4
Text Notes 6500 9400 0    43   ~ 0
Mi
NoConn ~ 6550 8900
Text Label 6750 8700 0    43   ~ 0
PB3
Text Notes 6500 9300 1    43   ~ 0
Mo
Text Notes 6600 9300 1    43   ~ 0
Irq
Text Notes 6150 8700 0    43   ~ 9
(7)
Text Notes 6300 8500 0    59   ~ 12
Nrf24L01
Text Notes 6400 8600 0    59   ~ 12
Radio
$Comp
L SW_PUSH SW1
U 1 1
P 2950 2250
F 0 "SW1" V 2850 2400 50  0000 C CNN
F 1 "SW Mini 180o" H 2950 2170 50  0001 C CNN
F 2 "~" H 2950 2250 60  0000 C CNN
F 3 "~" H 2950 2250 60  0000 C CNN
	1    2950 2250
	0    1    1    0   
$EndComp
Text Label 3050 2600 0    60   ~ 0
PD2
Text Notes 2300 2250 0    60   ~ 0
Função\nProgramável
Text Notes 3250 2600 0    60   ~ 0
(2)
Text Notes 10150 1500 0    60   ~ 0
(13)
$Comp
L CONN_4 P8
U 1 1
P 10050 8450
F 0 "P8" H 10050 8750 50  0000 C CNN
F 1 "HC-SR04" H 10050 8150 50  0000 C CNN
F 2 "" H 10050 8450 60  0000 C CNN
F 3 "" H 10050 8450 60  0000 C CNN
	1    10050 8450
	1    0    0    1   
$EndComp
$Comp
L +5V #PWR046
U 1 1
P 9550 8800
F 0 "#PWR046" H 9550 8890 20  0001 C CNN
F 1 "+5V" H 9550 8890 30  0000 C CNN
F 2 "" H 9550 8800 60  0000 C CNN
F 3 "" H 9550 8800 60  0000 C CNN
	1    9550 8800
	1    0    0    -1  
$EndComp
$Comp
L GND #PWR047
U 1 1
P 9550 8200
F 0 "#PWR047" H 9550 8200 30  0001 C CNN
F 1 "GND" H 9550 8130 30  0001 C CNN
F 2 "" H 9550 8200 60  0000 C CNN
F 3 "" H 9550 8200 60  0000 C CNN
	1    9550 8200
	1    0    0    -1  
$EndComp
Text Notes 9950 8550 0    50   ~ 0
Trig.
Text Notes 9950 8450 0    50   ~ 0
Echo
$Comp
L +5V #PWR048
U 1 1
P 2950 1350
F 0 "#PWR048" H 2950 1440 20  0001 C CNN
F 1 "+5V" H 2950 1440 30  0000 C CNN
F 2 "" H 2950 1350 60  0000 C CNN
F 3 "" H 2950 1350 60  0000 C CNN
	1    2950 1350
	1    0    0    -1  
$EndComp
$Comp
L R R3
U 1 1
P 2950 1650
F 0 "R3" H 3030 1650 40  0000 C CNN
F 1 "1K5" H 3050 1600 40  0000 C CNN
F 2 "~" V 2880 1650 30  0000 C CNN
F 3 "~" H 2950 1650 30  0000 C CNN
	1    2950 1650
	1    0    0    -1  
$EndComp
Text Label 9300 8400 0    60   ~ 0
PD3
Text Label 9300 8500 0    60   ~ 0
PB1
$Comp
L CONN_3 P6
U 1 1
P 8650 6600
F 0 "P6" H 8650 6800 50  0000 C CNN
F 1 "CONN_3" V 8700 6600 40  0001 C CNN
F 2 "" H 8650 6600 60  0000 C CNN
F 3 "" H 8650 6600 60  0000 C CNN
	1    8650 6600
	1    0    0    -1  
$EndComp
$Comp
L JUMPER JP2
U 1 1
P 14100 4600
F 0 "JP2" H 14100 4750 60  0000 C CNN
F 1 "JUMPER" H 14100 4520 40  0000 C CNN
F 2 "~" H 14100 4600 60  0000 C CNN
F 3 "~" H 14100 4600 60  0000 C CNN
	1    14100 4600
	1    0    0    -1  
$EndComp
$Comp
L JUMPER JP4
U 1 1
P 14100 7300
F 0 "JP4" H 14100 7450 60  0000 C CNN
F 1 "JUMPER" H 14100 7220 40  0000 C CNN
F 2 "~" H 14100 7300 60  0000 C CNN
F 3 "~" H 14100 7300 60  0000 C CNN
	1    14100 7300
	1    0    0    -1  
$EndComp
$Comp
L JUMPER JP5
U 1 1
P 14050 8650
F 0 "JP5" H 14050 8800 60  0000 C CNN
F 1 "JUMPER" H 14050 8570 40  0000 C CNN
F 2 "~" H 14050 8650 60  0000 C CNN
F 3 "~" H 14050 8650 60  0000 C CNN
	1    14050 8650
	1    0    0    -1  
$EndComp
$Comp
L JUMPER JP3
U 1 1
P 14100 5950
F 0 "JP3" H 14100 6100 60  0000 C CNN
F 1 "JUMPER" H 14100 5870 40  0000 C CNN
F 2 "~" H 14100 5950 60  0000 C CNN
F 3 "~" H 14100 5950 60  0000 C CNN
	1    14100 5950
	1    0    0    -1  
$EndComp
$Comp
L JUMPER3 JP6
U 1 1
P 5700 9700
F 0 "JP6" H 5750 9600 40  0000 L CNN
F 1 "JUMPER3" H 5700 9800 40  0001 C CNN
F 2 "~" H 5700 9700 60  0000 C CNN
F 3 "~" H 5700 9700 60  0000 C CNN
	1    5700 9700
	0    -1   -1   0   
$EndComp
Wire Wire Line
	4300 1250 4300 1350
Wire Wire Line
	4300 1850 4300 1950
Wire Wire Line
	4050 1900 4450 1900
Connection ~ 4300 1900
Wire Wire Line
	4300 2550 4300 2600
Wire Wire Line
	5300 1900 5300 2400
Wire Wire Line
	5300 2400 5050 2400
Wire Wire Line
	5350 2250 5300 2250
Connection ~ 5300 2250
Wire Wire Line
	5400 1950 5300 1950
Connection ~ 5300 1950
Wire Wire Line
	5300 1500 5950 1500
Wire Wire Line
	5950 1900 5950 2400
Wire Wire Line
	5900 1950 5950 1950
Connection ~ 5950 1950
Wire Wire Line
	5950 2400 6200 2400
Connection ~ 5950 2250
Wire Wire Line
	5600 1500 5600 1600
Connection ~ 5600 1500
Wire Wire Line
	4250 5150 4150 5150
Wire Wire Line
	4150 5150 4150 5400
Wire Wire Line
	4250 5250 4150 5250
Connection ~ 4150 5250
Wire Wire Line
	3950 3250 4250 3250
Wire Wire Line
	4050 2850 4050 3250
Wire Wire Line
	4250 2950 4050 2950
Connection ~ 4050 2950
Wire Wire Line
	4050 3550 4250 3550
Wire Wire Line
	4100 3550 4100 3650
Connection ~ 4100 3550
Wire Wire Line
	4100 4050 4100 4100
Wire Wire Line
	6150 4400 6400 4400
Wire Wire Line
	6150 3650 6400 3650
Wire Wire Line
	6400 3550 6150 3550
Wire Wire Line
	6150 4550 6500 4550
Wire Wire Line
	6150 4650 6500 4650
Wire Wire Line
	6500 4750 6150 4750
Wire Wire Line
	6150 4850 6500 4850
Wire Wire Line
	6500 4950 6150 4950
Wire Wire Line
	6150 5050 6500 5050
Wire Wire Line
	6500 5150 6150 5150
Wire Wire Line
	6150 5250 6500 5250
Wire Wire Line
	6150 3800 6500 3800
Wire Wire Line
	6500 3900 6150 3900
Wire Wire Line
	6150 4000 6500 4000
Wire Wire Line
	6150 4100 6500 4100
Wire Wire Line
	6500 4200 6150 4200
Wire Wire Line
	6150 4300 6500 4300
Wire Wire Line
	6150 2950 6500 2950
Wire Wire Line
	6150 3050 6500 3050
Wire Wire Line
	6500 3150 6150 3150
Wire Wire Line
	6150 3250 6500 3250
Wire Wire Line
	6500 3350 6150 3350
Wire Wire Line
	6150 3450 6500 3450
Wire Wire Line
	7150 4550 6900 4550
Wire Wire Line
	7150 4650 6900 4650
Wire Wire Line
	7150 4750 6900 4750
Wire Wire Line
	7150 4850 6900 4850
Wire Wire Line
	7150 4950 6900 4950
Wire Wire Line
	7150 5050 6900 5050
Wire Wire Line
	7150 5150 6900 5150
Wire Wire Line
	7150 5250 6900 5250
Wire Wire Line
	6800 2950 7150 2950
Wire Wire Line
	7150 3050 7050 3050
Wire Wire Line
	7050 3050 7050 2700
Wire Wire Line
	7050 2700 7200 2700
Wire Wire Line
	7200 2700 7200 2750
Wire Wire Line
	7150 3150 6950 3150
Wire Wire Line
	7150 3250 6950 3250
Wire Wire Line
	6950 3350 7150 3350
Wire Wire Line
	7150 3450 6950 3450
Wire Wire Line
	6950 3550 7150 3550
Wire Wire Line
	7150 3650 6950 3650
Wire Wire Line
	3350 4650 3600 4650
Wire Wire Line
	3350 4750 3600 4750
Wire Wire Line
	3600 4850 3350 4850
Wire Wire Line
	3350 4950 3600 4950
Wire Wire Line
	3600 5050 3350 5050
Wire Wire Line
	3350 5150 3600 5150
Wire Wire Line
	3350 3650 3650 3650
Wire Wire Line
	3350 3550 3650 3550
Wire Wire Line
	3350 3450 3750 3450
Wire Wire Line
	3350 3350 3650 3350
Wire Wire Line
	3350 3250 3550 3250
Wire Wire Line
	6500 5900 6250 5900
Wire Wire Line
	6250 6000 6500 6000
Wire Wire Line
	7300 5900 7400 5900
Wire Wire Line
	7400 5900 7400 5750
Wire Wire Line
	7300 6100 7400 6100
Wire Wire Line
	7400 6100 7400 6200
Wire Wire Line
	7300 6000 7600 6000
Wire Wire Line
	6500 6100 6250 6100
Wire Wire Line
	3650 3350 3650 3150
Wire Wire Line
	3750 3450 3750 3150
Wire Wire Line
	3650 3550 3650 3850
Connection ~ 3650 3650
Wire Wire Line
	8000 1350 8000 2000
Wire Wire Line
	7800 1450 7800 1500
Wire Wire Line
	7800 1900 7800 2550
Wire Wire Line
	8000 2000 8050 2000
Connection ~ 8000 1450
Wire Wire Line
	8450 2300 8450 2550
Wire Wire Line
	9000 2450 9000 2550
Wire Wire Line
	8850 2000 9100 2000
Wire Wire Line
	9100 2000 9100 1850
Wire Wire Line
	9000 2050 9000 2000
Connection ~ 9000 2000
Wire Wire Line
	8800 1450 8900 1450
Wire Wire Line
	9300 1450 9400 1450
Wire Wire Line
	9400 1450 9400 1500
Wire Wire Line
	3950 4450 3950 4500
Wire Wire Line
	3950 4050 3950 3250
Connection ~ 4050 3250
Wire Wire Line
	3150 5950 2900 5950
Wire Wire Line
	2900 5950 2900 6850
Wire Wire Line
	3150 6550 2900 6550
Connection ~ 2900 6550
Wire Wire Line
	3150 6400 2900 6400
Connection ~ 2900 6400
Wire Wire Line
	3150 6100 2900 6100
Connection ~ 2900 6100
Wire Wire Line
	4250 5950 4550 5950
Wire Wire Line
	4550 5950 4550 6100
Wire Wire Line
	4250 6250 4850 6250
Wire Wire Line
	4250 6400 4850 6400
Wire Wire Line
	4800 6550 4800 6250
Connection ~ 4800 6250
Wire Wire Line
	4800 7050 4800 7100
Wire Wire Line
	4500 7000 4500 7100
Wire Wire Line
	4350 7000 4350 7100
Wire Wire Line
	4350 6600 4350 6250
Connection ~ 4350 6250
Wire Wire Line
	4500 6600 4500 6400
Connection ~ 4500 6400
Wire Wire Line
	5350 6250 5550 6250
Wire Wire Line
	5350 6400 5550 6400
Wire Wire Line
	4250 6550 4250 6750
Wire Wire Line
	4250 6750 3950 6750
Wire Wire Line
	3950 6750 3950 7200
Wire Wire Line
	3950 7200 5850 7200
Wire Wire Line
	4650 6400 4650 6500
Wire Wire Line
	4650 6500 5100 6500
Wire Wire Line
	5100 6500 5100 6550
Connection ~ 4650 6400
Wire Wire Line
	5100 7050 5100 7200
Connection ~ 5100 7200
Wire Wire Line
	6250 5250 6250 5550
Wire Wire Line
	6250 5550 6300 5550
Connection ~ 6250 5250
Wire Wire Line
	6800 5550 6850 5550
Wire Wire Line
	6850 5550 6850 5600
Wire Wire Line
	5850 7200 5850 7050
Wire Wire Line
	5850 6950 5550 6950
Wire Wire Line
	5550 6950 5550 6850
Wire Wire Line
	3300 9050 3300 9200
Wire Wire Line
	3300 8450 3300 8300
Wire Wire Line
	5750 6750 5750 6850
Wire Wire Line
	5750 6850 5850 6850
Wire Wire Line
	7800 1450 8300 1450
Wire Wire Line
	9900 2500 9900 2550
Wire Wire Line
	9900 2050 9900 2100
Wire Wire Line
	9900 1550 9900 1500
Wire Wire Line
	4050 1400 4050 1300
Wire Wire Line
	4050 1300 4300 1300
Connection ~ 4300 1300
Wire Wire Line
	4050 1800 4050 1900
Wire Wire Line
	9900 1500 9950 1500
Wire Wire Line
	8300 6600 7900 6600
Wire Wire Line
	7900 6600 7900 6500
Wire Wire Line
	8300 6700 8100 6700
Wire Wire Line
	8100 6700 8100 6800
Wire Wire Line
	8300 6500 8100 6500
Wire Wire Line
	8300 7350 7900 7350
Wire Wire Line
	7900 7350 7900 7250
Wire Wire Line
	8300 7450 8100 7450
Wire Wire Line
	8100 7450 8100 7550
Wire Wire Line
	8300 7250 8100 7250
Wire Wire Line
	12250 3250 12250 3350
Wire Wire Line
	12850 3350 12850 8050
Wire Wire Line
	12850 4000 13650 4000
Wire Wire Line
	13650 4000 13650 4050
Wire Wire Line
	13150 4050 13150 4000
Connection ~ 13150 4000
Wire Wire Line
	13150 4550 13150 4700
Wire Wire Line
	13150 5100 13150 5200
Wire Wire Line
	13650 5200 13650 5100
Wire Wire Line
	13650 4550 13650 4700
Wire Wire Line
	14400 4600 14550 4600
Connection ~ 13650 4600
Wire Wire Line
	12850 5350 13650 5350
Wire Wire Line
	13650 5350 13650 5400
Wire Wire Line
	13150 5400 13150 5350
Connection ~ 13150 5350
Wire Wire Line
	13150 5900 13150 6050
Wire Wire Line
	13150 6450 13150 6550
Wire Wire Line
	13650 6550 13650 6450
Wire Wire Line
	13650 5900 13650 6050
Connection ~ 13650 5950
Wire Wire Line
	12850 6700 13650 6700
Wire Wire Line
	13650 6700 13650 6750
Wire Wire Line
	13150 6750 13150 6700
Connection ~ 13150 6700
Wire Wire Line
	13150 7250 13150 7400
Wire Wire Line
	13150 7800 13150 7900
Wire Wire Line
	13650 7900 13650 7800
Wire Wire Line
	13650 7250 13650 7400
Connection ~ 13650 7300
Wire Wire Line
	12850 8050 13650 8050
Wire Wire Line
	13650 8050 13650 8100
Wire Wire Line
	13150 8100 13150 8050
Connection ~ 13150 8050
Wire Wire Line
	13150 8600 13150 8750
Wire Wire Line
	13150 9150 13150 9250
Wire Wire Line
	13650 9250 13650 9150
Wire Wire Line
	13650 8600 13650 8750
Connection ~ 13650 8650
Connection ~ 12850 4000
Connection ~ 12850 6700
Connection ~ 12850 5350
Wire Wire Line
	6250 8900 6000 8900
Wire Wire Line
	6650 8900 6900 8900
Wire Wire Line
	6900 8900 6900 9700
Wire Wire Line
	6900 9700 6650 9700
Wire Wire Line
	6900 9450 7100 9450
Wire Wire Line
	7100 9450 7100 9550
Connection ~ 6900 9450
Wire Wire Line
	6350 9700 6350 10100
Wire Wire Line
	6350 10100 6050 10100
Wire Wire Line
	6350 8900 6350 8700
Wire Wire Line
	6350 8700 6000 8700
Wire Wire Line
	6450 9700 6450 10300
Wire Wire Line
	6450 10300 6050 10300
Wire Wire Line
	6550 9700 6550 10100
Wire Wire Line
	6550 10100 6900 10100
Wire Wire Line
	6450 8900 6450 8700
Wire Wire Line
	6450 8700 6900 8700
Wire Wire Line
	9700 8600 9700 8850
Wire Wire Line
	9700 8850 9550 8850
Wire Wire Line
	9550 8850 9550 8800
Wire Wire Line
	9700 8300 9700 8150
Wire Wire Line
	9700 8150 9550 8150
Wire Wire Line
	9550 8150 9550 8200
Wire Wire Line
	9700 8400 9300 8400
Wire Wire Line
	9700 8500 9300 8500
Wire Wire Line
	2950 2550 2950 2600
Wire Wire Line
	2950 2600 3050 2600
Wire Wire Line
	2950 1350 2950 1400
Wire Wire Line
	2950 1900 2950 1950
Wire Wire Line
	14400 7300 14550 7300
Wire Wire Line
	14350 8650 14500 8650
Wire Wire Line
	14400 5950 14550 5950
Wire Wire Line
	13650 4600 13800 4600
Wire Wire Line
	13650 5950 13800 5950
Wire Wire Line
	13650 7300 13800 7300
Wire Wire Line
	13750 8650 13650 8650
Wire Wire Line
	5700 9050 5700 9450
Wire Wire Line
	6000 8900 6000 9250
Wire Wire Line
	6000 9250 5700 9250
Connection ~ 5700 9250
Wire Wire Line
	5800 9700 6250 9700
Wire Wire Line
	5700 9950 5700 10000
$Comp
L GND #PWR049
U 1 1
P 5700 10000
F 0 "#PWR049" H 5700 10000 30  0001 C CNN
F 1 "GND" H 5700 9930 30  0001 C CNN
F 2 "" H 5700 10000 60  0000 C CNN
F 3 "" H 5700 10000 60  0000 C CNN
	1    5700 10000
	1    0    0    -1  
$EndComp
Text Notes 5250 9650 0    60   ~ 0
Verde {\n\nPreto {
$EndSCHEMATC
